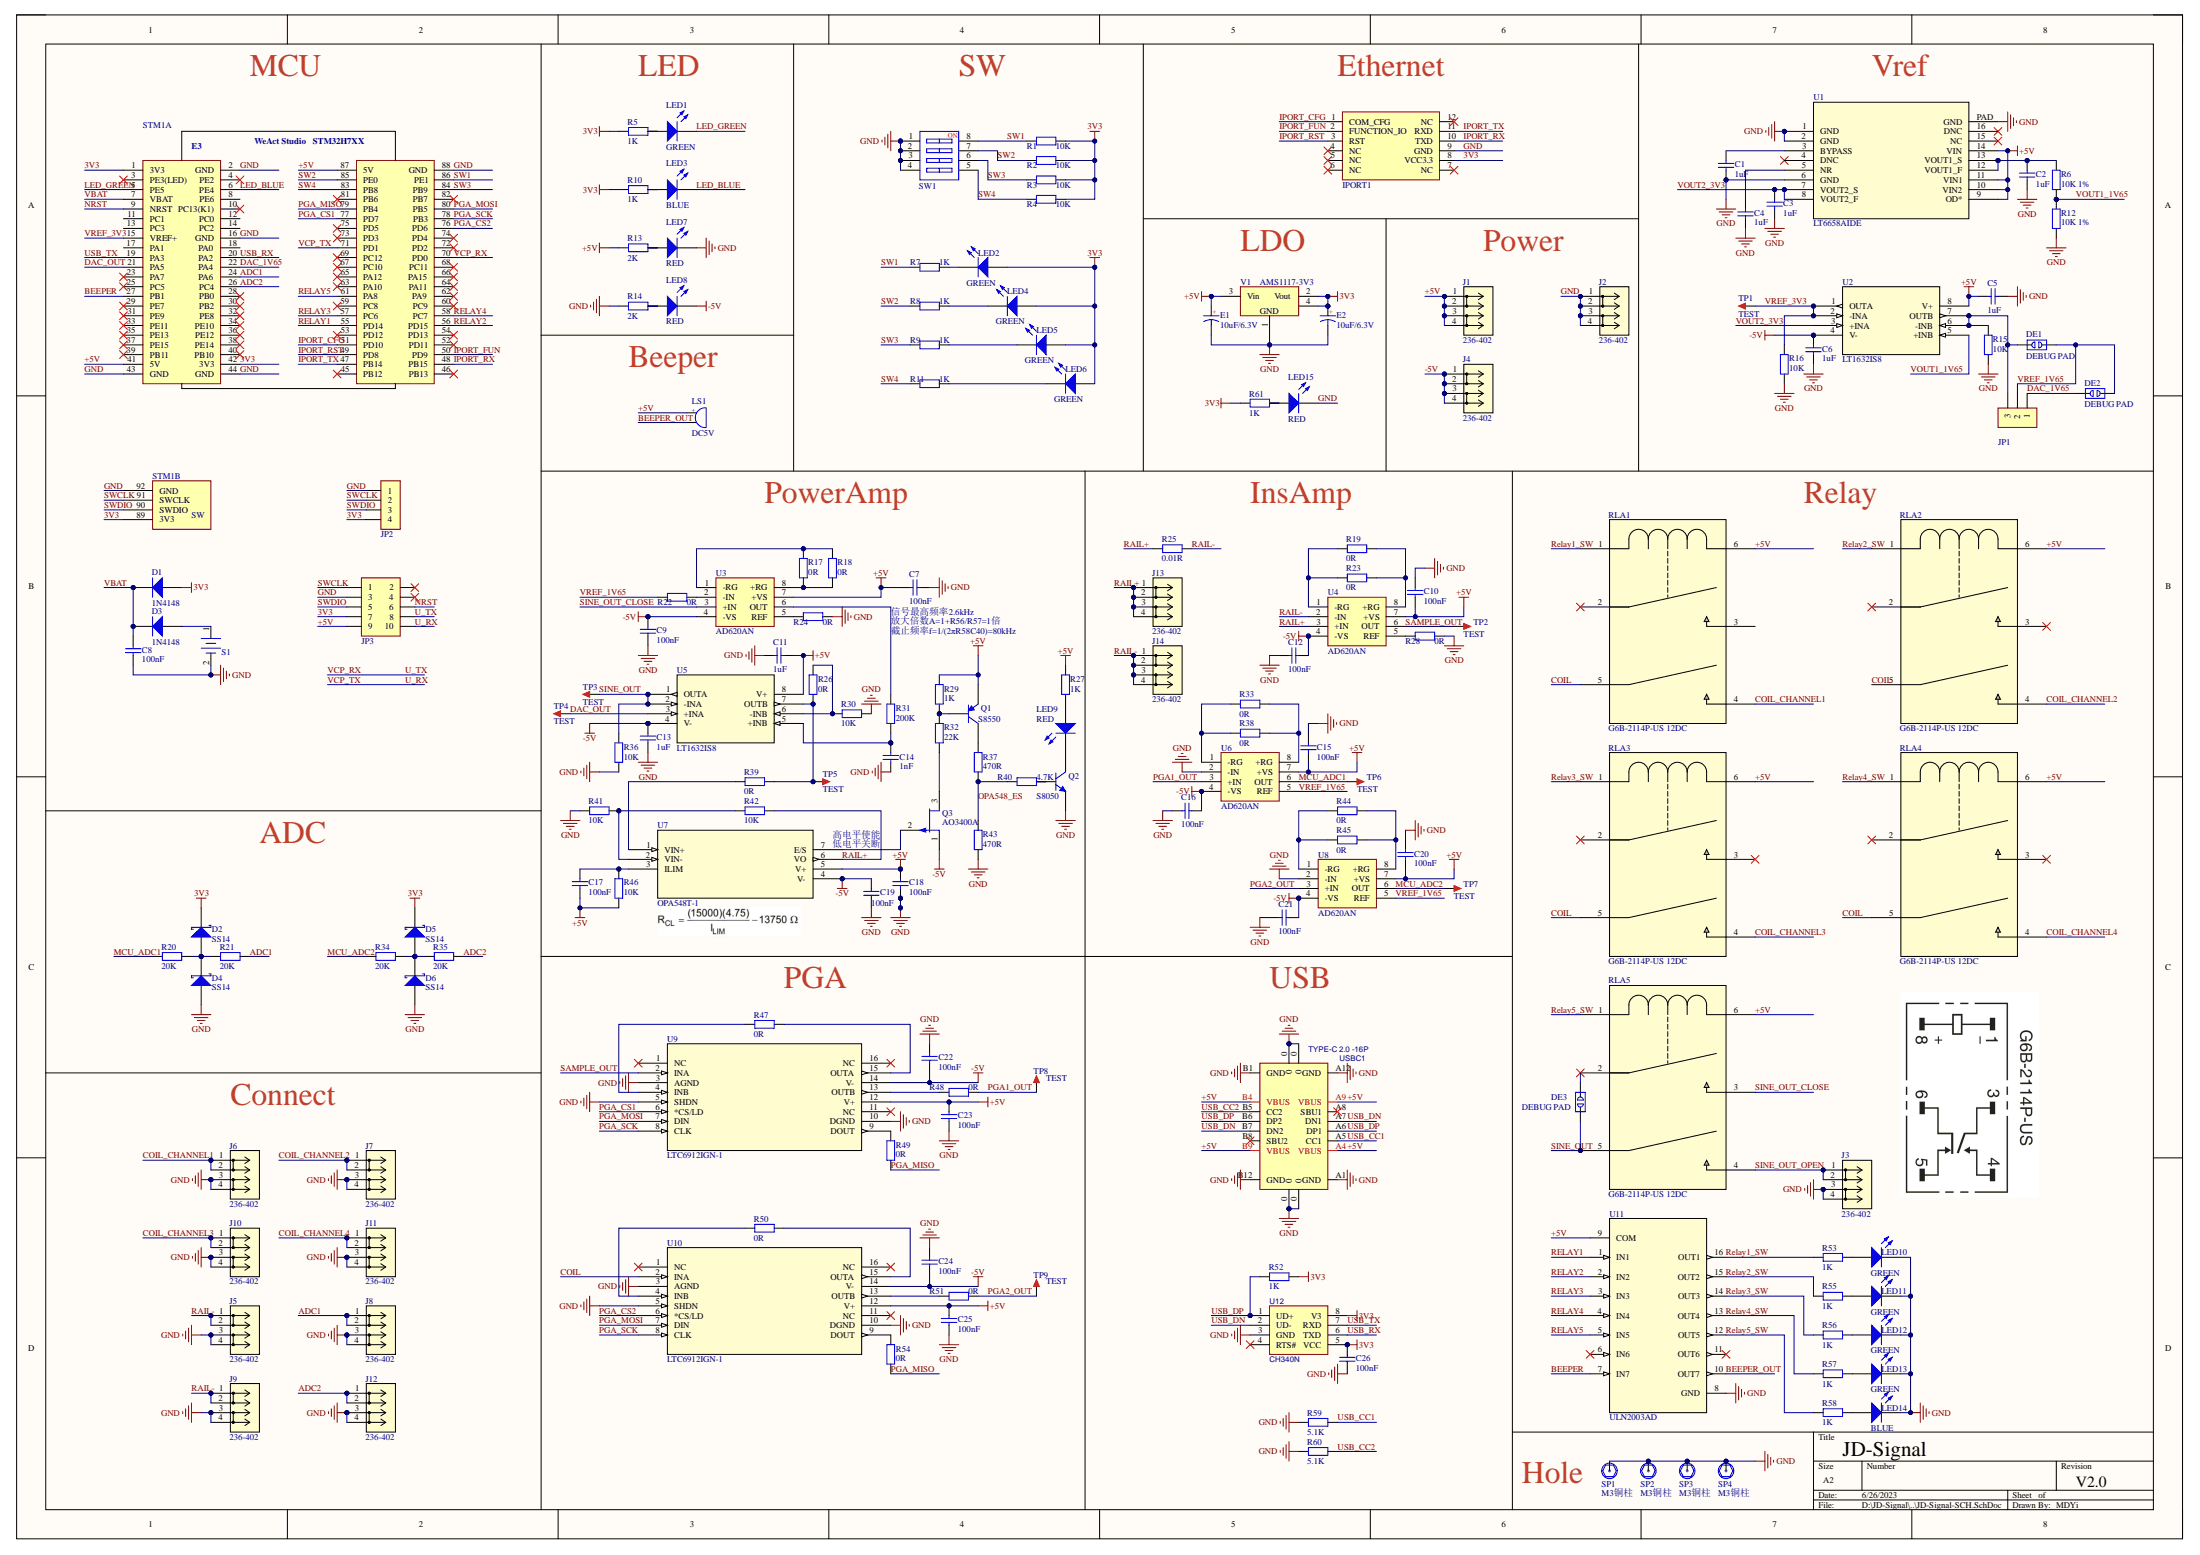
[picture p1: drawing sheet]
# Altium schematic sheet JD-Signal-SCH-V2.0.SchDoc
size A2; SheetNumber: 1; SheetTotal: 1; SPICEModelCacheNNRSJVYG: <root> / <DocumentId>NNRSJVYG</DocumentId> / <CacheFrame Number="0"> / <Model Name="npn" Kind="MDL"> / <Text>*Default NPN BJT / *NPN Trans Pinout: C,B,E / .MODEL NPN NPN()</Text> / </Model> / <Model Name="xtal" Kind="CKT"> / <Text>*Generic type:crystal pkg:HC33/51 / .SUBCKT XTAL 1 2 PARAMS: FREQ=1Meg RS=750 C=13pf Q=1000 / LX 1 3 {((Q*RS)/(6.2831852*FREQ))} IC=0.5M / CX 3 4 {(1/(Q*6.2831852*FREQ*RS))} / C0 1 2 {C} / RS 4 2 {RS} / .ENDS XTAL</Text> / </Model> / </CacheFrame> / </root>

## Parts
C1  1uF  [C0603_M]
C2  1uF  [C0603_M]
C3  1uF  [C0603_M]
C4  1uF  [C0603_M]
C5  1uF  [C0603_M]
C6  1uF  [C0603_M]
C7  100nF  [C0603_M]
C8  100nF  [C0603_M]
C9  100nF  [C0603_M]
C10  100nF  [C0603_M]
C11  1uF  [C0603_M]
C12  100nF  [C0603_M]
C13  1uF  [C0603_M]
C14  1nF  [C0603_M]
C15  100nF  [C0603_M]
C16  100nF  [C0603_M]
C17  100nF  [C0603_M]
C18  100nF  [C0603_M]
C19  100nF  [C0603_M]
C20  100nF  [C0603_M]
C21  100nF  [C0603_M]
C22  100nF  [C0603_M]
C23  100nF  [C0603_M]
C24  100nF  [C0603_M]
C25  100nF  [C0603_M]
C26  100nF  [C0603_M]
D1  1N4148  [SOD-323]
D2  SS14  [SMA]
D3  1N4148  [SOD-323]
D4  SS14  [SMA]
D5  SS14  [SMA]
D6  SS14  [SMA]
DE1  DEBUG PAD  [DEBUG_B]
DE2  DEBUG PAD  [DEBUG_B]
DE3  DEBUG PAD  [DEBUG_B]
E1  10uF/6.3V  [C_3216]
E2  10uF/6.3V  [C_3216]
IPORT1  IPORT-3  [IPORT]  (value not drawn)
J1  236-402  [CONN_236-402_WAG]
J2  236-402  [CONN_236-402_WAG]
J3  236-402  [CONN_236-402_WAG]
J4  236-402  [CONN_236-402_WAG]
J5  236-402  [CONN_236-402_WAG]
J6  236-402  [CONN_236-402_WAG]
J7  236-402  [CONN_236-402_WAG]
J8  236-402  [CONN_236-402_WAG]
J9  236-402  [CONN_236-402_WAG]
J10  236-402  [CONN_236-402_WAG]
J11  236-402  [CONN_236-402_WAG]
J12  236-402  [CONN_236-402_WAG]
J13  236-402  [CONN_236-402_WAG]
J14  236-402  [CONN_236-402_WAG]
JP1  HDR-1X3  [HDR2.54-LI-3P]  (value not drawn)
JP2  HDR-1X4  [HDR2.54-LI-4P]  (value not drawn)
JP3  Header 5X2  [HDR2.54-LI-2x5P]  (value not drawn)
LED1  GREEN  [LED0603_R]
LED2  GREEN  [LED0603_R]
LED3  BLUE  [LED0603_R]
LED4  GREEN  [LED0603_R]
LED5  GREEN  [LED0603_R]
LED6  GREEN  [LED0603_R]
LED7  RED  [LED0603_R]
LED8  RED  [LED0603_R]
LED9  RED  [LED0603_R]
LED10  GREEN  [LED0603_R]
LED11  GREEN  [LED0603_R]
LED12  GREEN  [LED0603_R]
LED13  GREEN  [LED0603_R]
LED14  BLUE  [LED0603_R]
LED15  RED  [LED0603_R]
LS1  DC5V  [BEEP 5x9x5.5]
Q1  S8550  [SOT23]
Q2  S8050  [SOT23]
Q3  AO3400A  [SOT23]
R1  10K  [R0603_M]
R2  10K  [R0603_M]
R3  10K  [R0603_M]
R4  10K  [R0603_M]
R5  1K  [R0603_M]
R6  10K 1%  [R0603_M]
R7  1K  [R0603_M]
R8  1K  [R0603_M]
R9  1K  [R0603_M]
R10  1K  [R0603_M]
R11  1K  [R0603_M]
R12  10K 1%  [R0603_M]
R13  2K  [R0603_M]
R14  2K  [R0603_M]
R15  10K  [R0603_M]
R16  10K  [R0603_M]
R17  0R  [R0603_M]
R18  0R  [AXIAL0.4-1/4W]
R19  0R  [AXIAL0.4-1/4W]
R20  20K  [R0603_M]
R21  20K  [R0603_M]
R22  0R  [R0603_M]
R23  0R  [R0603_M]
R24  0R  [R0603_M]
R25  0.01R  [HS25]
R26  0R  [R0603_M]
R27  1K  [R0603_M]
R28  0R  [R0603_M]
R29  1K  [R0603_M]
R30  10K  [R0603_M]
R31  200K  [R0603_M]
R32  22K  [R0603_M]
R33  0R  [AXIAL0.4-1/4W]
R34  20K  [R0603_M]
R35  20K  [R0603_M]
R36  10K  [R0603_M]
R37  470R  [R0603_M]
R38  0R  [R0603_M]
R39  0R  [R0603_M]
R40  4.7K  [R0603_M]
R41  10K  [R0603_M]
R42  10K  [R0603_M]
R43  470R  [R0603_M]
R44  0R  [AXIAL0.4-1/4W]
R45  0R  [R0603_M]
R46  10K  [R1210_M]
R47  0R  [R0603_M]
R48  0R  [R0603_M]
R49  0R  [R0603_M]
R50  0R  [R0603_M]
R51  0R  [R0603_M]
R52  1K  [R0603_M]
R53  1K  [R0603_M]
R54  0R  [R0603_M]
R55  1K  [R0603_M]
R56  1K  [R0603_M]
R57  1K  [R0603_M]
R58  1K  [R0603_M]
R59  5.1K  [R0603_M]
R60  5.1K  [R0603_M]
R61  1K  [R0603_M]
RLA1  G6B-2114P-US 12DC  [RELAY_G6B-2114P_OMR]
RLA2  G6B-2114P-US 12DC  [RELAY_G6B-2114P_OMR]
RLA3  G6B-2114P-US 12DC  [RELAY_G6B-2114P_OMR]
RLA4  G6B-2114P-US 12DC  [RELAY_G6B-2114P_OMR]
RLA5  G6B-2114P-US 12DC  [RELAY_G6B-2114P_OMR]
S1  VBAT  [CR2032_A]  (value not drawn)
SP1  M3铜柱  [M3x4+6_N]
SP2  M3铜柱  [M3x4+6_N]
SP3  M3铜柱  [M3x4+6_N]
SP4  M3铜柱  [M3x4+6_N]
STM1  U1  [STM32H7xx Core Board]  (value not drawn)  (parts A,B of 2)
SW1  DIP-SW-4P  [SW DIP-4P]  (value not drawn)
TP1  TEST  [TEST 1.6]
TP2  TEST  [TEST 1.6]
TP3  TEST  [TEST 1.6]
TP4  TEST  [TEST 1.6]
TP5  TEST  [TEST 1.6]
TP6  TEST  [TEST 1.6]
TP7  TEST  [TEST 1.6]
TP8  TEST  [TEST 1.6]
TP9  TEST  [TEST 1.6]
U1  LT6658AIDE  [MSOP16]
U2  LT1632IS8  [SO-8]
U3  AD620AN  [SOIC-8]
U4  AD620AN  [SOIC-8]
U5  LT1632IS8  [SO-8]
U6  AD620AN  [SOIC-8]
U7  OPA548T-1  [TO-220-7 - 90*45]
U8  AD620AN  [SOIC-8]
U9  LTC6912IGN-1  [TSSOP16_M]
U10  LTC6912IGN-1  [TSSOP16_M]
U11  ULN2003AD  [SOP16]
U12  CH340N  [SOIC-8]
USBC1  TYPE-C 2.0 -16P  [USB-C-SMD_16P]
V1  AMS1117-3V3  [SOT223_M]

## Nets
3V3: C26.2 D1.1(A) D2.2(K) D5.2(K) E2.1(A) IPORT1.8(VCC3.3) JP2.4 JP3.7 LED2.1(A) LED4.1(A) LED5.1(A) LED6.1(A) R1.1 R2.1 R3.1 R4.1 R5.2 R10.2 R52.1 R61.2 STM1.1(3V3) STM1.42(3V3) STM1.89(3V3) U12.5(VCC) U12.8(V3) V1.2(Vout) V1.4(GND)
+5V: C5.1 C7.2 C10.1 C11.2 C15.1 C17.1 C18.1 C20.1 C23.2 C25.2 E1.1(A) J1.1 J1.2 J1.3 J1.4 JP3.9 LS1.1 Q1.1(E) R13.2 R27.1 R29.1 R46.1 RLA1.6 RLA2.6 RLA3.6 RLA4.6 RLA5.6 STM1.41(5V) STM1.87(5V) U1.9(OD*) U1.10(VIN2) U1.11(VIN1) U1.14(VIN) U2.8(V+) U3.7(+VS) U4.7(+VS) U5.8(V+) U6.7(+VS) U7.5(V+) U8.7(+VS) U9.12(V+) U10.12(V+) U11.9(COM) USBC1.A4(VBUS) USBC1.A9(VBUS) USBC1.B4(VBUS) USBC1.B9(VBUS) V1.3(Vin)
-5V: C6.2 C9.1 C12.1 C13.2 C16.1 C19.2 C21.1 C22.1 C24.1 J4.1 J4.2 J4.3 J4.4 LED8.2(K) Q3.1(D) U2.4(V-) U3.4(-VS) U4.4(-VS) U5.4(V-) U6.4(-VS) U7.4(V-) U8.4(-VS) U9.14(V-) U10.14(V-)
GND: C1.1 C2.1 C3.1 C4.1 C5.2 C6.1 C7.1 C8.1 C9.2 C10.2 C11.1 C12.2 C13.1 C14.1 C15.2 C16.2 C18.2 C19.1 C20.2 C21.2 C22.2 C23.1 C24.2 C25.1 C26.1 D4.1(A) D6.1(A) E1.2(K) E2.2(K) IPORT1.9(GND) J2.1 J2.2 J2.3 J2.4 J3.3 J3.4 J5.3 J5.4 J6.3 J6.4 J7.3 J7.4 J8.3 J8.4 J9.3 J9.4 J10.3 J10.4 J11.3 J11.4 J12.3 J12.4 JP2.1 JP3.3 LED7.2(K) LED10.2(K) LED11.2(K) LED12.2(K) LED13.2(K) LED14.2(K) LED15.2(K) Q2.1(E) R12.1 R14.2 R15.1 R16.1 R24.1 R28.1 R30.1 R36.1 R41.2 R43.2 R59.2 R60.2 S1.2 SP1.1 SP2.1 SP3.1 SP4.1 STM1.2(GND) STM1.16(GND) STM1.43(GND) STM1.44(GND) STM1.88(GND) STM1.92(GND) SW1.1 SW1.2 SW1.3 SW1.4 U1.1(GND) U1.2(GND) U1.6(GND) U1.PAD(GND) U6.2(-IN) U8.2(-IN) U9.3(AGND) U9.5(SHDN) U9.10(DGND) U10.3(AGND) U10.5(SHDN) U10.10(DGND) U11.8(GND) U12.3(GND) USBC1.0 USBC1.A1(GND) USBC1.A12(GND) USBC1.B1(GND) USBC1.B12(GND) V1.1(GND)
ADC1: J8.1 J8.2 R21.1 STM1.24(PA6)
ADC2: J12.1 J12.2 R35.1 STM1.26(PC4)
BEEPER: STM1.27(PB1) U11.7(IN7)
BEEPER_OUT: LS1.2 U11.10(OUT7)
COIL: RLA1.5 RLA2.5 RLA3.5 RLA4.5 U10.2(INA)
COIL_CHANNEL1: J6.1 J6.2 RLA1.4
COIL_CHANNEL2: J7.1 J7.2 RLA2.4
COIL_CHANNEL3: J10.1 J10.2 RLA3.4
COIL_CHANNEL4: J11.1 J11.2 RLA4.4
DAC_1V65: DE2.1 JP1.1 STM1.22(PA4)
DAC_OUT: STM1.21(PA5) TP4.1 U5.3(+INA)
IPORT_CFG: IPORT1.1(COM_CFG) STM1.51(PD10)
IPORT_FUN: IPORT1.2(FUNCTION_IO) STM1.50(PD9)
IPORT_RST: IPORT1.3(RST) STM1.49(PD8)
IPORT_RX: IPORT1.10(TXD) STM1.48(PB15)
IPORT_TX: IPORT1.11(RXD) STM1.47(PB14)
LED_BLUE: LED3.2(K) STM1.6(PE4)
LED_GREEN: LED1.2(K) STM1.5(PE5)
MCU_ADC1: R20.2 TP6.1 U6.6(OUT)
MCU_ADC2: R34.2 TP7.1 U8.6(OUT)
NRST: JP3.6 STM1.9(NRST)
OPA548_ES: R37.2 R40.2 R43.1
PGA1_OUT: R48.2 TP8.1 U6.3(+IN)
PGA2_OUT: R51.2 TP9.1 U8.3(+IN)
PGA_CS1: STM1.77(PD7) U9.6(*CS/LD)
PGA_CS2: STM1.76(PD6) U10.6(*CS/LD)
PGA_MISO: R49.1 R54.1 STM1.79(PB4)
PGA_MOSI: STM1.80(PB5) U9.7(DIN) U10.7(DIN)
PGA_SCK: STM1.78(PB3) U9.8(CLK) U10.8(CLK)
RAIL+: J13.1 J13.2 J13.3 J13.4 R25.1 R42.1 U4.3(+IN) U7.6(VO)
RAIL-: J5.1 J5.2 J9.1 J9.2 J14.1 J14.2 J14.3 J14.4 R25.2 U4.2(-IN)
RELAY1: STM1.55(PD14) U11.1(IN1)
Relay1_SW: R53.1 RLA1.1 U11.16(OUT1)
RELAY2: STM1.56(PD15) U11.2(IN2)
Relay2_SW: R55.1 RLA2.1 U11.15(OUT2)
RELAY3: STM1.57(PC6) U11.3(IN3)
Relay3_SW: R56.1 RLA3.1 U11.14(OUT3)
RELAY4: STM1.58(PC7) U11.4(IN4)
Relay4_SW: R57.1 RLA4.1 U11.13(OUT4)
RELAY5: STM1.61(PA8) U11.5(IN5)
Relay5_SW: R58.1 RLA5.1 U11.12(OUT5)
SAMPLE_OUT: TP2.1 U4.6(OUT) U9.2(INA)
SINE_OUT: DE3.1 R36.2 RLA5.5 TP3.1 U5.1(OUTA) U5.2(-INA)
SINE_OUT_CLOSE: RLA5.3 U3.3(+IN)
SINE_OUT_OPEN: J3.1 J3.2 RLA5.4
SW1: R1.2 R7.2 STM1.86(PE1) SW1.8
SW2: R2.2 R8.2 STM1.85(PE0) SW1.7
SW3: R3.2 R9.2 STM1.84(PB9) SW1.6
SW4: R4.2 R11.2 STM1.83(PB8) SW1.5
SWCLK: JP2.2 JP3.1 STM1.91(SWCLK)
SWDIO: JP2.3 JP3.5 STM1.90(SWDIO)
U_RX: JP3.10 STM1.71(PD1)  [also labelled VCP_TX]
U_TX: JP3.8 STM1.70(PD0)  [also labelled VCP_RX]
USB_CC1: R59.1 USBC1.A5(CC1)
USB_CC2: R60.1 USBC1.B5(CC2)
USB_DN: U12.2(UD-) USBC1.A7(DN1) USBC1.B7(DN2)
USB_DP: R52.2 U12.1(UD+) USBC1.A6(DP1) USBC1.B6(DP2)
USB_RX: STM1.20(PA2) U12.6(TXD)
USB_TX: STM1.19(PA3) U12.7(RXD)
VBAT: C8.2 D1.2(K) D3.2(K) STM1.7(VBAT)
VOUT1_1V65: R6.1 R12.2 U2.5(+INB)
VOUT2_3V3: C3.2 U1.7(VOUT2_S) U1.8(VOUT2_F) U2.3(+INA)
VREF_1V65: DE1.2 DE2.2 JP1.2 R22.2 U6.5(REF) U8.5(REF)
VREF_3V3: R16.2 STM1.15(VREF+) TP1.1 U2.1(OUTA) U2.2(-INA)
NetC1_2: C1.2 U1.3(BYPASS)
NetC2_2: C2.2 R6.2 U1.12(VOUT1_F) U1.13(VOUT1_S)
NetC4_2: C4.2 U1.5(NR)
NetC14_2: C14.2 R31.2 U5.5(+INB)
NetC17_2: C17.2 R46.2 U7.3(ILIM)
NetD2_1: D2.1(A) D4.2(K) R20.1 R21.2
NetD3_1: D3.1(A) S1.1
NetD5_1: D5.1(A) D6.2(K) R34.1 R35.2
NetDE1_1: DE1.1 JP1.3 R15.2 U2.6(-INB) U2.7(OUTB)
NetDE3_2: DE3.2 RLA5.2
NetLED1_1: LED1.1(A) R5.1
NetLED2_2: LED2.2(K) R7.1
NetLED3_1: LED3.1(A) R10.1
NetLED4_2: LED4.2(K) R8.1
NetLED5_2: LED5.2(K) R9.1
NetLED6_2: LED6.2(K) R11.1
NetLED7_1: LED7.1(A) R13.1
NetLED8_1: LED8.1(A) R14.1
NetLED9_1: LED9.1(A) R27.2
NetLED9_2: LED9.2(K) Q2.3(C)
NetLED10_1: LED10.1(A) R53.2
NetLED11_1: LED11.1(A) R55.2
NetLED12_1: LED12.1(A) R56.2
NetLED13_1: LED13.1(A) R57.2
NetLED14_1: LED14.1(A) R58.2
NetLED15_1: LED15.1(A) R61.1
NetQ1_2: Q1.2(B) R29.2 R32.1
NetQ1_3: Q1.3(C) R37.1
NetQ2_2: Q2.2(B) R40.1
NetQ3_2: Q3.2(G) U7.7(E/S)
NetQ3_3: Q3.3(S) R32.2
NetR17_1: R17.1 R18.1 U3.1(-RG)
NetR17_2: R17.2 R18.2 U3.8(+RG)
NetR19_1: R19.1 R23.1 U4.8(+RG)
NetR19_2: R19.2 R23.2 U4.1(-RG)
NetR22_1: R22.1 U3.2(-IN)
NetR24_2: R24.2 U3.5(REF)
NetR26_1: R26.1 R30.2 U5.6(-INB)
NetR26_2: R26.2 R39.2 TP5.1 U5.7(OUTB)
NetR28_2: R28.2 U4.5(REF)
NetR31_1: R31.1 U3.6(OUT)
NetR33_1: R33.1 R38.1 U6.8(+RG)
NetR33_2: R33.2 R38.2 U6.1(-RG)
NetR39_1: R39.1 U7.1(VIN+)
NetR41_1: R41.1 R42.2 U7.2(VIN-)
NetR44_1: R44.1 R45.1 U8.8(+RG)
NetR44_2: R44.2 R45.2 U8.1(-RG)
NetR47_1: R47.1 U9.15(OUTA)
NetR47_2: R47.2 U9.4(INB)
NetR48_1: R48.1 U9.13(OUTB)
NetR49_2: R49.2 U9.9(DOUT)
NetR50_1: R50.1 U10.15(OUTA)
NetR50_2: R50.2 U10.4(INB)
NetR51_1: R51.1 U10.13(OUTB)
NetR54_2: R54.2 U10.9(DOUT)

Not connected (* = marked no-connect by the designer): IPORT1 4(NC)* 5(NC)* 6(NC)* 7(NC)* 12(NC)*; JP3 2* 4*; RLA1 2(3)* 3(4); RLA2 2(3)* 3(4)*; RLA3 2(3)* 3(4)*; RLA4 2(3)* 3(4)*; STM1 3(PE3(LED))* 4(PE2)* 8(PE6) 10(PC13(K1))* 11(PC1) 12(PC0) 13(PC3) 14(PC2) 17(PA1) 18(PA0) 23(PA7)* 25(PC5)* 28(PB0)* 29(PE7)* 30(PB2)* 31(PE9)* 32(PE8)* 33(PE11)* 34(PE10)* 35(PE13)* 36(PE12)* 37(PE15)* 38(PE14)* 39(PB11)* 40(PB10)* 45(PB12)* 46(PB13)* 52(PD11)* 53(PD12)* 54(PD13)* 59(PC8)* 60(PC9)* 62(PA9)* 63(PA10)* 64(PA11)* 65(PA12)* 66(PA15)* 67(PC10)* 68(PC11)* 69(PC12)* 72(PD2)* 73(PD3)* 74(PD4)* 75(PD5)* 81(PB6)* 82(PB7)*; U1 4(DNC)* 15(NC)* 16(DNC)*; U9 1(NC)* 11(NC)* 16(NC)*; U10 1(NC)* 11(NC)* 16(NC)*; U11 6(IN6)* 11(OUT6)*; U12 4(RTS#)*; USBC1 A8(SBU1)* B8(SBU2)*

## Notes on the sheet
- MCU
- LED
- (near SW1) SW
- Vref
- Beeper
- PowerAmp
- InsAmp
- Relay
- (near C7) 信号最高频率2.6kHz
- (near C7) 放大倍数A=1+R56/R57=1倍
- 截止频率f=1/(2πR58C40)=80kHz
- (near U7) 高电平使能
- (near U7) 低电平关断
- (near R47) PGA
- Ethernet
- Power
- USB
- LDO
- Connect
- JD-Signal
- (near SP1) Hole
- MDYi
- V1.2
